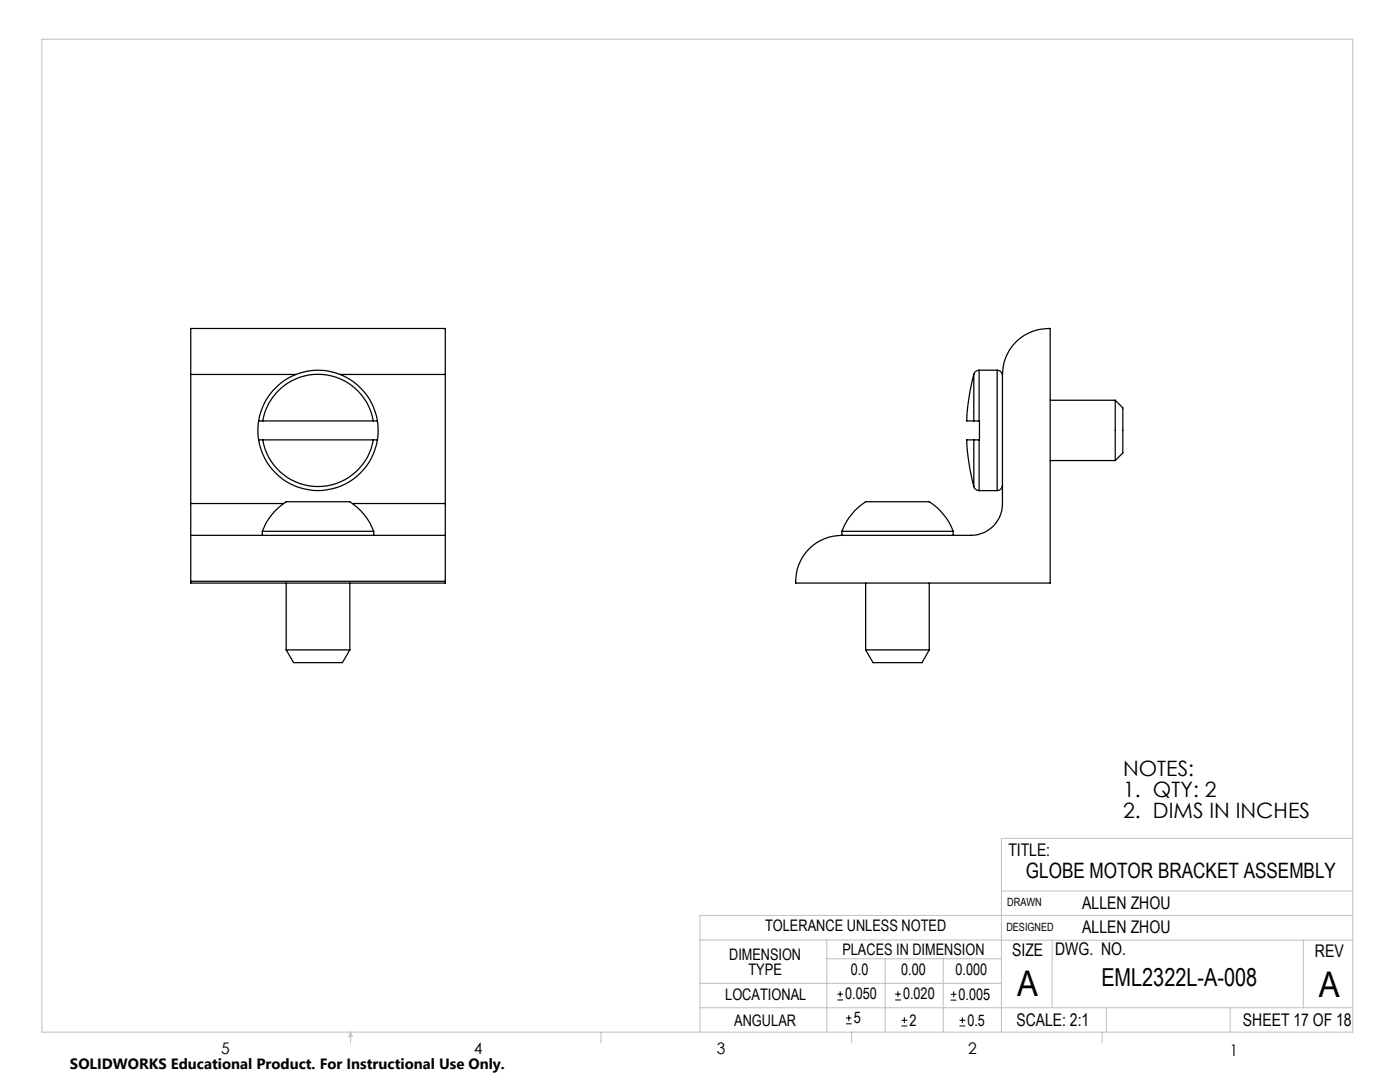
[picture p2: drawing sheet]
<svg xmlns="http://www.w3.org/2000/svg" width="279mm" height="216mm" viewBox="0 0 279 216" stroke-linecap="round" stroke-linejoin="round" font-family="sans-serif">
<g fill="none" stroke="#000" stroke-width=".2">
<path d="M167.1 199.5h1.1M167.1 198.4h1.1M167.7 197.8v1.1M178.6 199.5h1.2M178.6 198.4h1.2M179.2 197.8v1.1M189.7 199.6h1.2M189.7 198.4h1.2M190.3 197.8v1.2M168.8 204.3h1.2M168.8 203.1h1.2M169.4 202.6v1.1"/>
<path d="M179.9 204.7h1.2M179.9 203.6h1.2M180.5 203v1.2M191.5 204.7h1.2M191.5 203.6h1.2M192.1 203v1.2"/>
</g>
<g fill="none" stroke="#c0c0c0" stroke-width=".2">
<path d="M8.4 7.8h261.6v198.2h-261.6zM199.8 177.8h70.2M270 167.3h-70.2v38.7M139.7 187.6h60.2M139.7 196.2h60.1M165 187.6v18.4M165 191.3h34.8M176.7 191.3v14.7M188.2 191.3v14.7M199.8 187.6h70.2M210 187.6v13.5M260.1 187.6v13.5"/>
<path d="M270 182.7h-130.3v23.3M70 206v2.1M70 206l.3 .8h-.7zM119.9 206v2.1M139.7 201.1h130.3M170 206v2.1M220 206v2.1M220.8 201.1v4.9M245.5 201.1v4.9"/>
</g>
<g fill="none" stroke="#000" stroke-width=".25">
<path d="M38.1 74.7v-9.2h50.8v9.2M38.1 74.7v25.8M38.1 74.7h21M67.8 74.7h21.1M88.9 74.7v25.8M194.3 74.7a44.6 44.6 0 0 0-1.4 9.3h1.4M194.3 74.7v9.3M195.4 73.9a1.15 1.15 0 0 0-1.1 .8M195.4 73.9v10.1M195.4 73.9h3.6M199 73.9a1.08 1.08 0 0 1 1.1 1.1M199 73.9v24"/>
<path d="M209.6 79.9h13M222.6 79.9v12M222.6 79.9l1.5 1.5v9l-1.5 1.5M51.6 84a12 12 0 0 1 11.9-10.1 12 12 0 0 1 11.8 10.1M51.6 84h.8M51.6 87.8a12 12 0 0 0 11.9 10.1 12 12 0 0 0 11.8-10.1M51.6 87.8h.8M51.6 84l-.1 1.4 .1 2.4M52.4 84a11.2 11.2 0 0 1 11.1-9.3 11.2 11.2 0 0 1 11 9.3M52.4 84h22.1M52.4 87.8a11.2 11.2 0 0 0 11.1 9.3 11.2 11.2 0 0 0 11-9.3M52.4 87.8h22.1"/>
<path d="M74.5 84h.8M74.5 87.8h.8M75.3 84l.2 1.4-.2 2.4M194.3 97.1a1.15 1.15 0 0 0 1.1 .8M194.3 87.8h-1.4a44.6 44.6 0 0 0 1.4 9.3M194.3 87.8h1.1M194.3 84h1.1M194.3 87.8v9.3M195.4 84v3.8M195.4 87.8v10.1M195.4 97.9h3.6M200.1 96.8a1.08 1.08 0 0 1-1.1 1.1"/>
<path d="M209.6 91.9h13M38.1 106.8v9.2M38.1 100.5v6.3M38.1 106.8h50.8M38.1 116h50.8M38.1 116v.3h50.8v-.3M38.1 100.5h18.5M52.4 106a11.8 11.8 0 0 1 4.8-5.9h12.5a11.5 11.5 0 0 1 4.9 5.9M52.4 106h22.2M52.4 106v.8M57.1 116.3v13.4M69.8 116.3v13.4"/>
<path d="M70.3 100.5h18.6M74.6 106v.8M88.9 106.8v9.2M88.9 100.5v6.3M161.8 109.2a9.3 9.3 0 0 1 6.2-2.4h25.7a6.3 6.3 0 0 0 6.4-6.3v-25.8a9.2 9.2 0 0 1 9.5-9.2v50.8h-50.8a9.3 9.3 0 0 1 3-7.1zM168 106a10.7 10.7 0 0 1 4.9-5.9h12.4a11.1 11.1 0 0 1 4.9 5.9M168 106h22.2M168 106v.8M172.8 116.3v13.4M185.5 116.3v13.4M190.2 106v.8M57.1 129.7h12.7"/>
<path d="M57.1 129.7l1.5 2.5h9.7l1.5-2.5M172.8 129.7h12.7M172.8 129.7l1.4 2.5h9.8l1.5-2.5"/>
</g>
<g font-size="7.1">
<text x="203" y="198.7">A</text>
<text x="263.2" y="198.9">A</text>
</g>
<text font-size="4.9" x="219.8" y="196.7">EML2322L-A-008</text>
<g font-size="4.2">
<text x="224.2" y="154.8">NOTES:</text>
<text x="224.2" y="158.9">1. QTY: 2</text>
<text x="224.2" y="163.1">2. DIMS IN INCHES</text>
<text x="204.7" y="175.1">GLOBE MOTOR BRACKET ASSEMBLY</text>
</g>
<g font-size="3.5">
<text x="201.2" y="170.7">TITLE:</text>
<text x="216" y="181.4">ALLEN ZHOU</text>
<text x="202" y="190.7">SIZE</text>
<text x="210.6" y="190.6">DWG. NO.</text>
<text x="216" y="186.2">ALLEN ZHOU</text>
<text x="262.4" y="190.9">REV</text>
<text x="202.9" y="204.6">SCALE: 2:1</text>
<text x="248.1" y="204.6">SHEET 17 OF 18</text>
</g>
<g font-size="3.2">
<text x="152.7" y="185.7">TOLERANCE UNLESS NOTED</text>
<text x="145.5" y="191.5">DIMENSION</text>
<text x="168.1" y="190.5">PLACES IN DIMENSION</text>
<text x="149.4" y="194.6">TYPE</text>
<text x="169.8" y="194.6">0.0</text>
<text x="179.8" y="194.6">0.00</text>
<text x="190.7" y="194.6">0.000</text>
<text x="144.7" y="199.6">LOCATIONAL</text>
<text x="168.7" y="199.4">0.050</text>
<text x="180.2" y="199.4">0.020</text>
<text x="191.3" y="199.5">0.005</text>
<text x="146.5" y="204.6">ANGULAR</text>
<text x="170.4" y="204.2">5</text>
<text x="181.5" y="204.6">2</text>
<text x="193.1" y="204.6">0.5</text>
<text x="44.2" y="210.4">5</text>
<text x="94.6" y="210.3">4</text>
<text x="143.1" y="210.4">3</text>
<text x="193.2" y="210.3">2</text>
<text x="245.4" y="210.6">1</text>
</g>
<text font-size="3" x="14" y="213.3">SOLIDWORKS Educational Product. For Instructional Use Only.</text>
<g font-size="2.3">
<text x="200.8" y="185.7">DESIGNED</text>
<text x="201" y="180.9">DRAWN</text>
</g>
</svg>
